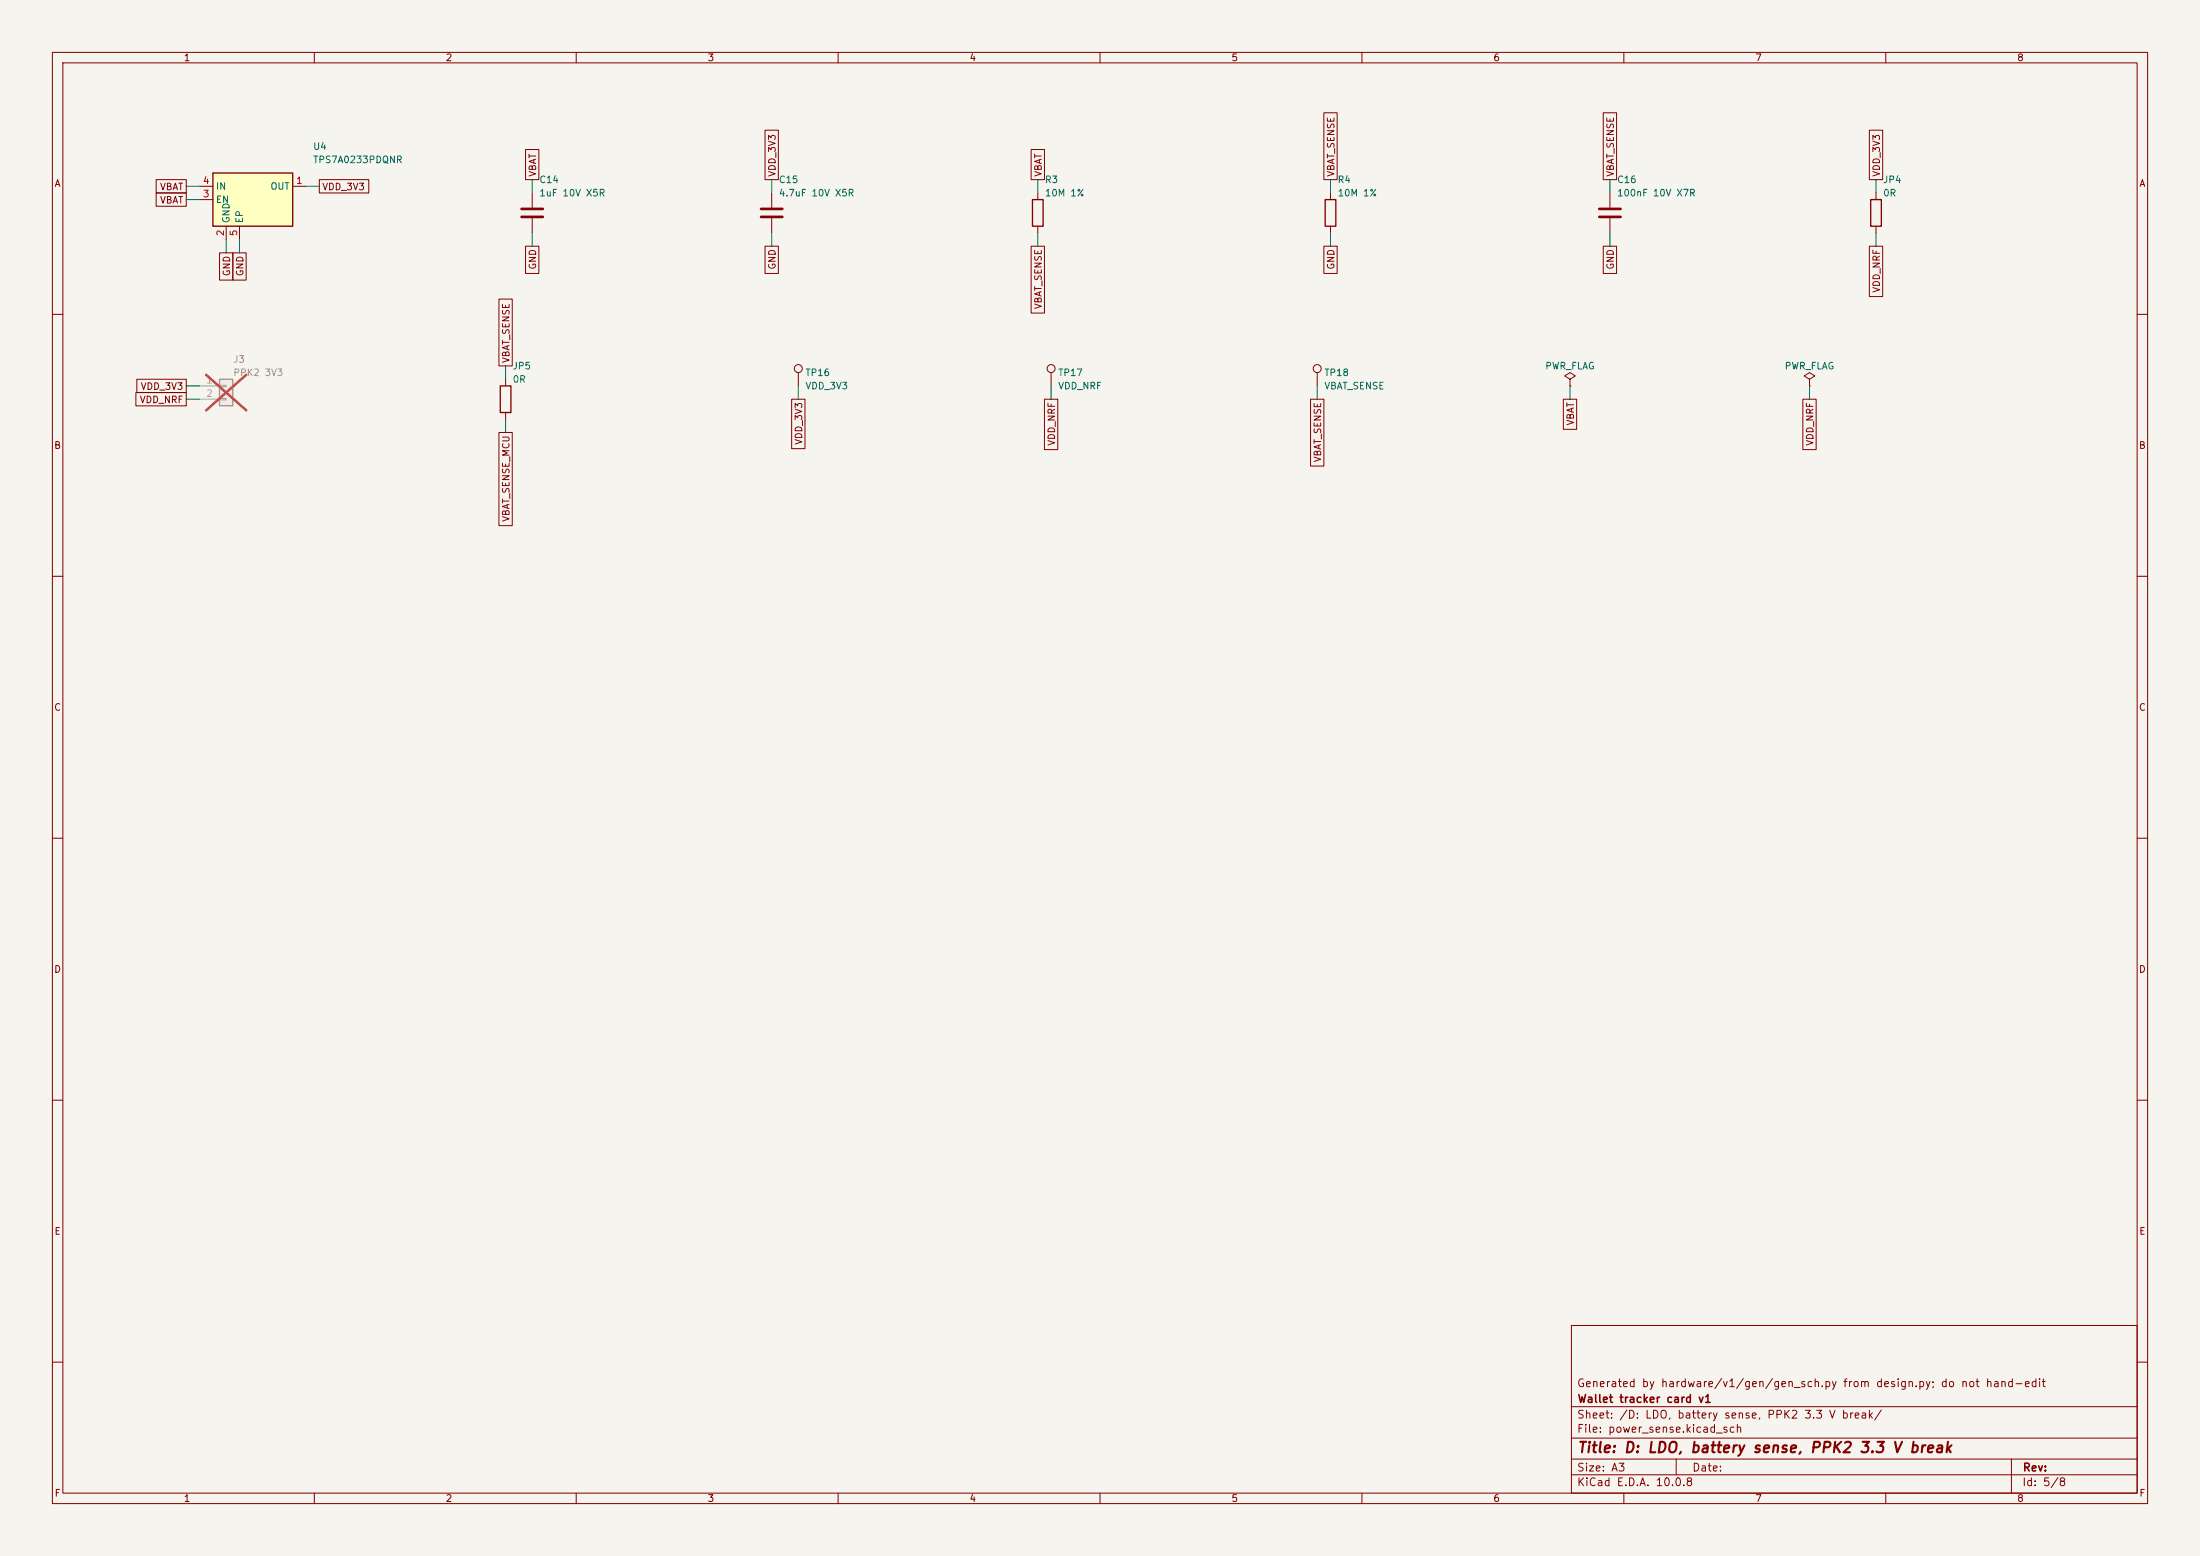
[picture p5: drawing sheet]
(kicad_sch
 (version 20260306)
 (generator "eeschema")
 (generator_version "10.0")
 (paper "A3")
 (title_block
  (title "D: LDO, battery sense, PPK2 3.3 V break")
  (company "Wallet tracker card v1")
  (comment 1 "Generated by hardware/v1/gen/gen_sch.py from design.py; do not hand-edit"))
 (lib_symbols
  (symbol "wallet_tracker:TPS7A0233PDQN"
   (pin_names
    (offset 0.508)) (exclude_from_sim no) (in_bom yes) (on_board yes)
   (property "Reference" "U" (at 0 8.89 0) (effects (font (size 1.27 1.27))))
   (property "Value" "TPS7A0233PDQN" (at 0 -10.16 0) (effects (font (size 1.27 1.27))))
   (property "Footprint" "Package_SON:Texas_X2SON-4_1x1mm_P0.65mm" (at 0 0 0) (hide yes) (effects (font (size 1.27 1.27))))
   (property "Datasheet" "https://www.ti.com/lit/ds/symlink/tps7a02.pdf" (at 0 0 0) (hide yes) (effects (font (size 1.27 1.27))))
   (property "Description" "TPS7A0233PDQN" (at 0 0 0) (hide yes) (effects (font (size 1.27 1.27))))
   (symbol "TPS7A0233PDQN_0_1"
    (rectangle (start -7.62 5.08) (end 7.62 -5.08) (stroke (width 0.254) (type default)) (fill (type background))))
   (symbol "TPS7A0233PDQN_1_1"
    (pin power_in line (at -10.16 2.54 0) (length 2.54) (name "IN" (effects (font (size 1.27 1.27)))) (number "4" (effects (font (size 1.27 1.27)))))
    (pin input line (at -10.16 0 0) (length 2.54) (name "EN" (effects (font (size 1.27 1.27)))) (number "3" (effects (font (size 1.27 1.27)))))
    (pin power_out line (at 10.16 2.54 180) (length 2.54) (name "OUT" (effects (font (size 1.27 1.27)))) (number "1" (effects (font (size 1.27 1.27)))))
    (pin power_in line (at -5.08 -7.62 90) (length 2.54) (name "GND" (effects (font (size 1.27 1.27)))) (number "2" (effects (font (size 1.27 1.27)))))
    (pin passive line (at -2.54 -7.62 90) (length 2.54) (name "EP" (effects (font (size 1.27 1.27)))) (number "5" (effects (font (size 1.27 1.27)))))))
  (symbol "Device:C"
   (pin_numbers (hide yes))
   (pin_names
    (offset 0.254)) (exclude_from_sim no) (in_bom yes) (on_board yes)
   (in_pos_files yes)
   (duplicate_pin_numbers_are_jumpers no)
   (property "Reference" "C" (at 0.635 2.54 0) (show_name no) (do_not_autoplace no) (effects (font (size 1.27 1.27)) (justify left)))
   (property "Value" "C" (at 0.635 -2.54 0) (show_name no) (do_not_autoplace no) (effects (font (size 1.27 1.27)) (justify left)))
   (property "Footprint" "" (at 0.9652 -3.81 0) (show_name no) (do_not_autoplace no) (hide yes) (effects (font (size 1.27 1.27))))
   (property "Datasheet" "" (at 0 0 0) (show_name no) (do_not_autoplace no) (hide yes) (effects (font (size 1.27 1.27))))
   (property "Description" "Unpolarized capacitor" (at 0 0 0) (show_name no) (do_not_autoplace no) (hide yes) (effects (font (size 1.27 1.27))))
   (symbol "C_0_1"
    (polyline (pts (xy -2.032 0.762) (xy 2.032 0.762)) (stroke (width 0.508) (type default)) (fill (type none)))
    (polyline (pts (xy -2.032 -0.762) (xy 2.032 -0.762)) (stroke (width 0.508) (type default)) (fill (type none))))
   (symbol "C_1_1"
    (pin passive line (at 0 3.81 270) (length 2.794) (name "" (effects (font (size 1.27 1.27)))) (number "1" (effects (font (size 1.27 1.27)))))
    (pin passive line (at 0 -3.81 90) (length 2.794) (name "" (effects (font (size 1.27 1.27)))) (number "2" (effects (font (size 1.27 1.27))))))
   (embedded_fonts no))
  (symbol "Device:R"
   (pin_numbers (hide yes))
   (pin_names
    (offset 0)) (exclude_from_sim no) (in_bom yes) (on_board yes)
   (in_pos_files yes)
   (duplicate_pin_numbers_are_jumpers no)
   (property "Reference" "R" (at 2.032 0 90) (show_name no) (do_not_autoplace no) (effects (font (size 1.27 1.27))))
   (property "Value" "R" (at 0 0 90) (show_name no) (do_not_autoplace no) (effects (font (size 1.27 1.27))))
   (property "Footprint" "" (at -1.778 0 90) (show_name no) (do_not_autoplace no) (hide yes) (effects (font (size 1.27 1.27))))
   (property "Datasheet" "" (at 0 0 0) (show_name no) (do_not_autoplace no) (hide yes) (effects (font (size 1.27 1.27))))
   (property "Description" "Resistor" (at 0 0 0) (show_name no) (do_not_autoplace no) (hide yes) (effects (font (size 1.27 1.27))))
   (symbol "R_0_1"
    (rectangle (start -1.016 -2.54) (end 1.016 2.54) (stroke (width 0.254) (type default)) (fill (type none))))
   (symbol "R_1_1"
    (pin passive line (at 0 3.81 270) (length 1.27) (name "" (effects (font (size 1.27 1.27)))) (number "1" (effects (font (size 1.27 1.27)))))
    (pin passive line (at 0 -3.81 90) (length 1.27) (name "" (effects (font (size 1.27 1.27)))) (number "2" (effects (font (size 1.27 1.27))))))
   (embedded_fonts no))
  (symbol "Connector_Generic:Conn_01x02"
   (pin_names
    (offset 1.016) (hide yes)) (exclude_from_sim no) (in_bom yes) (on_board yes)
   (in_pos_files yes)
   (duplicate_pin_numbers_are_jumpers no)
   (property "Reference" "J" (at 0 2.54 0) (show_name no) (do_not_autoplace no) (effects (font (size 1.27 1.27))))
   (property "Value" "Conn_01x02" (at 0 -5.08 0) (show_name no) (do_not_autoplace no) (effects (font (size 1.27 1.27))))
   (property "Footprint" "" (at 0 0 0) (show_name no) (do_not_autoplace no) (hide yes) (effects (font (size 1.27 1.27))))
   (property "Datasheet" "" (at 0 0 0) (show_name no) (do_not_autoplace no) (hide yes) (effects (font (size 1.27 1.27))))
   (property "Description" "Generic connector, single row, 01x02, script generated (kicad-library-utils/schlib/autogen/connector/)" (at 0 0 0) (show_name no) (do_not_autoplace no) (hide yes) (effects (font (size 1.27 1.27))))
   (symbol "Conn_01x02_1_1"
    (rectangle (start -1.27 1.27) (end 1.27 -3.81) (stroke (width 0.254) (type default)) (fill (type background)))
    (rectangle (start -1.27 0.127) (end 0 -0.127) (stroke (width 0.1524) (type default)) (fill (type none)))
    (rectangle (start -1.27 -2.413) (end 0 -2.667) (stroke (width 0.1524) (type default)) (fill (type none)))
    (pin passive line (at -5.08 0 0) (length 3.81) (name "Pin_1" (effects (font (size 1.27 1.27)))) (number "1" (effects (font (size 1.27 1.27)))))
    (pin passive line (at -5.08 -2.54 0) (length 3.81) (name "Pin_2" (effects (font (size 1.27 1.27)))) (number "2" (effects (font (size 1.27 1.27))))))
   (embedded_fonts no))
  (symbol "Connector:TestPoint"
   (pin_numbers (hide yes))
   (pin_names
    (offset 0.762) (hide yes)) (exclude_from_sim no) (in_bom yes) (on_board yes)
   (in_pos_files yes)
   (duplicate_pin_numbers_are_jumpers no)
   (property "Reference" "TP" (at 0 6.858 0) (show_name no) (do_not_autoplace no) (effects (font (size 1.27 1.27))))
   (property "Value" "TestPoint" (at 0 5.08 0) (show_name no) (do_not_autoplace no) (effects (font (size 1.27 1.27))))
   (property "Footprint" "" (at 5.08 0 0) (show_name no) (do_not_autoplace no) (hide yes) (effects (font (size 1.27 1.27))))
   (property "Datasheet" "" (at 5.08 0 0) (show_name no) (do_not_autoplace no) (hide yes) (effects (font (size 1.27 1.27))))
   (property "Description" "test point" (at 0 0 0) (show_name no) (do_not_autoplace no) (hide yes) (effects (font (size 1.27 1.27))))
   (symbol "TestPoint_0_1"
    (circle (center 0 3.302) (radius 0.762) (stroke (width 0) (type default)) (fill (type none))))
   (symbol "TestPoint_1_1"
    (pin passive line (at 0 0 90) (length 2.54) (name "1" (effects (font (size 1.27 1.27)))) (number "1" (effects (font (size 1.27 1.27))))))
   (embedded_fonts no))
  (symbol "power:PWR_FLAG"
   (power global)
   (pin_numbers (hide yes))
   (pin_names
    (offset 0) (hide yes)) (exclude_from_sim no) (in_bom yes) (on_board yes)
   (in_pos_files yes)
   (duplicate_pin_numbers_are_jumpers no)
   (property "Reference" "#FLG" (at 0 1.905 0) (show_name no) (do_not_autoplace no) (hide yes) (effects (font (size 1.27 1.27))))
   (property "Value" "PWR_FLAG" (at 0 3.81 0) (show_name no) (do_not_autoplace no) (effects (font (size 1.27 1.27))))
   (property "Footprint" "" (at 0 0 0) (show_name no) (do_not_autoplace no) (hide yes) (effects (font (size 1.27 1.27))))
   (property "Datasheet" "" (at 0 0 0) (show_name no) (do_not_autoplace no) (hide yes) (effects (font (size 1.27 1.27))))
   (property "Description" "Special symbol for telling ERC where power comes from" (at 0 0 0) (show_name no) (do_not_autoplace no) (hide yes) (effects (font (size 1.27 1.27))))
   (symbol "PWR_FLAG_0_0"
    (pin power_out line (at 0 0 90) (length 0) (name "" (effects (font (size 1.27 1.27)))) (number "1" (effects (font (size 1.27 1.27))))))
   (symbol "PWR_FLAG_0_1"
    (polyline (pts (xy 0 0) (xy 0 1.27) (xy -1.016 1.905) (xy 0 2.54) (xy 1.016 1.905) (xy 0 1.27)) (stroke (width 0) (type default)) (fill (type none))))
   (embedded_fonts no)))
 (wire (pts (xy 38.1 35.56) (xy 35.56 35.56)) (stroke (width 0) (type default)))
 (global_label "VBAT"
  (shape passive) (at 35.56 35.56 180) (fields_autoplaced yes) (effects (font (size 1.27 1.27)) (justify right)))
 (wire (pts (xy 38.1 38.1) (xy 35.56 38.1)) (stroke (width 0) (type default)))
 (global_label "VBAT"
  (shape passive) (at 35.56 38.1 180) (fields_autoplaced yes) (effects (font (size 1.27 1.27)) (justify right)))
 (wire (pts (xy 58.42 35.56) (xy 60.96 35.56)) (stroke (width 0) (type default)))
 (global_label "VDD_3V3"
  (shape passive) (at 60.96 35.56 0) (fields_autoplaced yes) (effects (font (size 1.27 1.27)) (justify left)))
 (wire (pts (xy 43.18 45.72) (xy 43.18 48.26)) (stroke (width 0) (type default)))
 (global_label "GND"
  (shape passive) (at 43.18 48.26 270) (fields_autoplaced yes) (effects (font (size 1.27 1.27)) (justify right)))
 (wire (pts (xy 45.72 45.72) (xy 45.72 48.26)) (stroke (width 0) (type default)))
 (global_label "GND"
  (shape passive) (at 45.72 48.26 270) (fields_autoplaced yes) (effects (font (size 1.27 1.27)) (justify right)))
 (symbol
  (lib_id "wallet_tracker:TPS7A0233PDQN") (at 48.26 38.1 0) (unit 1) (exclude_from_sim no) (in_bom yes) (on_board yes) (dnp no)
  (property "Reference" "U4" (at 59.69 27.94 0) (effects (font (size 1.27 1.27)) (justify left)))
  (property "Value" "TPS7A0233PDQNR" (at 59.69 30.48 0) (effects (font (size 1.27 1.27)) (justify left)))
  (property "Footprint" "Package_SON:Texas_X2SON-4_1x1mm_P0.65mm" (at 48.26 38.1 0) (hide yes) (effects (font (size 1.27 1.27))))
  (property "Datasheet" "" (at 48.26 38.1 0) (hide yes) (effects (font (size 1.27 1.27))))
  (property "MPN" "TI TPS7A0233PDQNR" (at 48.26 38.1 0) (hide yes) (effects (font (size 1.27 1.27))))
  (property "Source" "design/pinmaps/TPS7A02.md" (at 48.26 38.1 0) (hide yes) (effects (font (size 1.27 1.27))))
  (property "LCSC" "" (at 48.26 38.1 0) (hide yes) (effects (font (size 1.27 1.27)))) (pin "1") (pin "2") (pin "3") (pin "4") (pin "5"))
 (wire (pts (xy 101.6 36.83) (xy 101.6 34.29)) (stroke (width 0) (type default)))
 (global_label "VBAT"
  (shape passive) (at 101.6 34.29 90) (fields_autoplaced yes) (effects (font (size 1.27 1.27)) (justify left)))
 (wire (pts (xy 101.6 44.45) (xy 101.6 46.99)) (stroke (width 0) (type default)))
 (global_label "GND"
  (shape passive) (at 101.6 46.99 270) (fields_autoplaced yes) (effects (font (size 1.27 1.27)) (justify right)))
 (symbol
  (lib_id "Device:C") (at 101.6 40.64 0) (unit 1) (exclude_from_sim no) (in_bom yes) (on_board yes) (dnp no)
  (property "Reference" "C14" (at 102.87 34.29 0) (effects (font (size 1.27 1.27)) (justify left)))
  (property "Value" "1uF 10V X5R" (at 102.87 36.83 0) (effects (font (size 1.27 1.27)) (justify left)))
  (property "Footprint" "Capacitor_SMD:C_0402_1005Metric" (at 101.6 40.64 0) (hide yes) (effects (font (size 1.27 1.27))))
  (property "Datasheet" "" (at 101.6 40.64 0) (hide yes) (effects (font (size 1.27 1.27))))
  (property "MPN" "" (at 101.6 40.64 0) (hide yes) (effects (font (size 1.27 1.27))))
  (property "Source" "docs/03_schematic_spec.md" (at 101.6 40.64 0) (hide yes) (effects (font (size 1.27 1.27))))
  (property "LCSC" "C52923" (at 101.6 40.64 0) (hide yes) (effects (font (size 1.27 1.27)))) (pin "1") (pin "2"))
 (wire (pts (xy 147.32 36.83) (xy 147.32 34.29)) (stroke (width 0) (type default)))
 (global_label "VDD_3V3"
  (shape passive) (at 147.32 34.29 90) (fields_autoplaced yes) (effects (font (size 1.27 1.27)) (justify left)))
 (wire (pts (xy 147.32 44.45) (xy 147.32 46.99)) (stroke (width 0) (type default)))
 (global_label "GND"
  (shape passive) (at 147.32 46.99 270) (fields_autoplaced yes) (effects (font (size 1.27 1.27)) (justify right)))
 (symbol
  (lib_id "Device:C") (at 147.32 40.64 0) (unit 1) (exclude_from_sim no) (in_bom yes) (on_board yes) (dnp no)
  (property "Reference" "C15" (at 148.59 34.29 0) (effects (font (size 1.27 1.27)) (justify left)))
  (property "Value" "4.7uF 10V X5R" (at 148.59 36.83 0) (effects (font (size 1.27 1.27)) (justify left)))
  (property "Footprint" "Capacitor_SMD:C_0402_1005Metric" (at 147.32 40.64 0) (hide yes) (effects (font (size 1.27 1.27))))
  (property "Datasheet" "" (at 147.32 40.64 0) (hide yes) (effects (font (size 1.27 1.27))))
  (property "MPN" "" (at 147.32 40.64 0) (hide yes) (effects (font (size 1.27 1.27))))
  (property "Source" "docs/03_schematic_spec.md" (at 147.32 40.64 0) (hide yes) (effects (font (size 1.27 1.27))))
  (property "LCSC" "C23733" (at 147.32 40.64 0) (hide yes) (effects (font (size 1.27 1.27)))) (pin "1") (pin "2"))
 (wire (pts (xy 198.12 36.83) (xy 198.12 34.29)) (stroke (width 0) (type default)))
 (global_label "VBAT"
  (shape passive) (at 198.12 34.29 90) (fields_autoplaced yes) (effects (font (size 1.27 1.27)) (justify left)))
 (wire (pts (xy 198.12 44.45) (xy 198.12 46.99)) (stroke (width 0) (type default)))
 (global_label "VBAT_SENSE"
  (shape passive) (at 198.12 46.99 270) (fields_autoplaced yes) (effects (font (size 1.27 1.27)) (justify right)))
 (symbol
  (lib_id "Device:R") (at 198.12 40.64 0) (unit 1) (exclude_from_sim no) (in_bom yes) (on_board yes) (dnp no)
  (property "Reference" "R3" (at 199.39 34.29 0) (effects (font (size 1.27 1.27)) (justify left)))
  (property "Value" "10M 1%" (at 199.39 36.83 0) (effects (font (size 1.27 1.27)) (justify left)))
  (property "Footprint" "Resistor_SMD:R_0402_1005Metric" (at 198.12 40.64 0) (hide yes) (effects (font (size 1.27 1.27))))
  (property "Datasheet" "" (at 198.12 40.64 0) (hide yes) (effects (font (size 1.27 1.27))))
  (property "MPN" "" (at 198.12 40.64 0) (hide yes) (effects (font (size 1.27 1.27))))
  (property "Source" "docs/03_schematic_spec.md" (at 198.12 40.64 0) (hide yes) (effects (font (size 1.27 1.27))))
  (property "LCSC" "C321107" (at 198.12 40.64 0) (hide yes) (effects (font (size 1.27 1.27)))) (pin "1") (pin "2"))
 (wire (pts (xy 254 36.83) (xy 254 34.29)) (stroke (width 0) (type default)))
 (global_label "VBAT_SENSE"
  (shape passive) (at 254 34.29 90) (fields_autoplaced yes) (effects (font (size 1.27 1.27)) (justify left)))
 (wire (pts (xy 254 44.45) (xy 254 46.99)) (stroke (width 0) (type default)))
 (global_label "GND"
  (shape passive) (at 254 46.99 270) (fields_autoplaced yes) (effects (font (size 1.27 1.27)) (justify right)))
 (symbol
  (lib_id "Device:R") (at 254 40.64 0) (unit 1) (exclude_from_sim no) (in_bom yes) (on_board yes) (dnp no)
  (property "Reference" "R4" (at 255.27 34.29 0) (effects (font (size 1.27 1.27)) (justify left)))
  (property "Value" "10M 1%" (at 255.27 36.83 0) (effects (font (size 1.27 1.27)) (justify left)))
  (property "Footprint" "Resistor_SMD:R_0402_1005Metric" (at 254 40.64 0) (hide yes) (effects (font (size 1.27 1.27))))
  (property "Datasheet" "" (at 254 40.64 0) (hide yes) (effects (font (size 1.27 1.27))))
  (property "MPN" "" (at 254 40.64 0) (hide yes) (effects (font (size 1.27 1.27))))
  (property "Source" "docs/03_schematic_spec.md" (at 254 40.64 0) (hide yes) (effects (font (size 1.27 1.27))))
  (property "LCSC" "C321107" (at 254 40.64 0) (hide yes) (effects (font (size 1.27 1.27)))) (pin "1") (pin "2"))
 (wire (pts (xy 307.34 36.83) (xy 307.34 34.29)) (stroke (width 0) (type default)))
 (global_label "VBAT_SENSE"
  (shape passive) (at 307.34 34.29 90) (fields_autoplaced yes) (effects (font (size 1.27 1.27)) (justify left)))
 (wire (pts (xy 307.34 44.45) (xy 307.34 46.99)) (stroke (width 0) (type default)))
 (global_label "GND"
  (shape passive) (at 307.34 46.99 270) (fields_autoplaced yes) (effects (font (size 1.27 1.27)) (justify right)))
 (symbol
  (lib_id "Device:C") (at 307.34 40.64 0) (unit 1) (exclude_from_sim no) (in_bom yes) (on_board yes) (dnp no)
  (property "Reference" "C16" (at 308.61 34.29 0) (effects (font (size 1.27 1.27)) (justify left)))
  (property "Value" "100nF 10V X7R" (at 308.61 36.83 0) (effects (font (size 1.27 1.27)) (justify left)))
  (property "Footprint" "Capacitor_SMD:C_0402_1005Metric" (at 307.34 40.64 0) (hide yes) (effects (font (size 1.27 1.27))))
  (property "Datasheet" "" (at 307.34 40.64 0) (hide yes) (effects (font (size 1.27 1.27))))
  (property "MPN" "" (at 307.34 40.64 0) (hide yes) (effects (font (size 1.27 1.27))))
  (property "Source" "docs/03_schematic_spec.md" (at 307.34 40.64 0) (hide yes) (effects (font (size 1.27 1.27))))
  (property "LCSC" "C307331" (at 307.34 40.64 0) (hide yes) (effects (font (size 1.27 1.27)))) (pin "1") (pin "2"))
 (wire (pts (xy 358.14 36.83) (xy 358.14 34.29)) (stroke (width 0) (type default)))
 (global_label "VDD_3V3"
  (shape passive) (at 358.14 34.29 90) (fields_autoplaced yes) (effects (font (size 1.27 1.27)) (justify left)))
 (wire (pts (xy 358.14 44.45) (xy 358.14 46.99)) (stroke (width 0) (type default)))
 (global_label "VDD_NRF"
  (shape passive) (at 358.14 46.99 270) (fields_autoplaced yes) (effects (font (size 1.27 1.27)) (justify right)))
 (symbol
  (lib_id "Device:R") (at 358.14 40.64 0) (unit 1) (exclude_from_sim no) (in_bom yes) (on_board yes) (dnp no)
  (property "Reference" "JP4" (at 359.41 34.29 0) (effects (font (size 1.27 1.27)) (justify left)))
  (property "Value" "0R" (at 359.41 36.83 0) (effects (font (size 1.27 1.27)) (justify left)))
  (property "Footprint" "Resistor_SMD:R_0603_1608Metric" (at 358.14 40.64 0) (hide yes) (effects (font (size 1.27 1.27))))
  (property "Datasheet" "" (at 358.14 40.64 0) (hide yes) (effects (font (size 1.27 1.27))))
  (property "MPN" "" (at 358.14 40.64 0) (hide yes) (effects (font (size 1.27 1.27))))
  (property "Source" "v1: PPK2 3.3 V break (remove to measure)" (at 358.14 40.64 0) (hide yes) (effects (font (size 1.27 1.27))))
  (property "LCSC" "C21189" (at 358.14 40.64 0) (hide yes) (effects (font (size 1.27 1.27)))) (pin "1") (pin "2"))
 (wire (pts (xy 38.1 73.66) (xy 35.56 73.66)) (stroke (width 0) (type default)))
 (global_label "VDD_3V3"
  (shape passive) (at 35.56 73.66 180) (fields_autoplaced yes) (effects (font (size 1.27 1.27)) (justify right)))
 (wire (pts (xy 38.1 76.2) (xy 35.56 76.2)) (stroke (width 0) (type default)))
 (global_label "VDD_NRF"
  (shape passive) (at 35.56 76.2 180) (fields_autoplaced yes) (effects (font (size 1.27 1.27)) (justify right)))
 (symbol
  (lib_id "Connector_Generic:Conn_01x02") (at 43.18 73.66 0) (unit 1) (exclude_from_sim no) (in_bom no) (on_board yes) (dnp yes)
  (property "Reference" "J3" (at 44.45 68.58 0) (effects (font (size 1.27 1.27)) (justify left)))
  (property "Value" "PPK2 3V3" (at 44.45 71.12 0) (effects (font (size 1.27 1.27)) (justify left)))
  (property "Footprint" "Connector_PinHeader_2.54mm:PinHeader_1x02_P2.54mm_Vertical" (at 43.18 73.66 0) (hide yes) (effects (font (size 1.27 1.27))))
  (property "Datasheet" "" (at 43.18 73.66 0) (hide yes) (effects (font (size 1.27 1.27))))
  (property "MPN" "" (at 43.18 73.66 0) (hide yes) (effects (font (size 1.27 1.27))))
  (property "Source" "PPK2 ammeter: VIN=pin1, VOUT=pin2, with JP4 removed" (at 43.18 73.66 0) (hide yes) (effects (font (size 1.27 1.27))))
  (property "LCSC" "" (at 43.18 73.66 0) (hide yes) (effects (font (size 1.27 1.27)))) (pin "1") (pin "2"))
 (wire (pts (xy 96.52 72.39) (xy 96.52 69.85)) (stroke (width 0) (type default)))
 (global_label "VBAT_SENSE"
  (shape passive) (at 96.52 69.85 90) (fields_autoplaced yes) (effects (font (size 1.27 1.27)) (justify left)))
 (wire (pts (xy 96.52 80.01) (xy 96.52 82.55)) (stroke (width 0) (type default)))
 (global_label "VBAT_SENSE_MCU"
  (shape passive) (at 96.52 82.55 270) (fields_autoplaced yes) (effects (font (size 1.27 1.27)) (justify right)))
 (symbol
  (lib_id "Device:R") (at 96.52 76.2 0) (unit 1) (exclude_from_sim no) (in_bom yes) (on_board yes) (dnp no)
  (property "Reference" "JP5" (at 97.79 69.85 0) (effects (font (size 1.27 1.27)) (justify left)))
  (property "Value" "0R" (at 97.79 72.39 0) (effects (font (size 1.27 1.27)) (justify left)))
  (property "Footprint" "Resistor_SMD:R_0402_1005Metric" (at 96.52 76.2 0) (hide yes) (effects (font (size 1.27 1.27))))
  (property "Datasheet" "" (at 96.52 76.2 0) (hide yes) (effects (font (size 1.27 1.27))))
  (property "MPN" "" (at 96.52 76.2 0) (hide yes) (effects (font (size 1.27 1.27))))
  (property "Source" "v1: sense->MCU link" (at 96.52 76.2 0) (hide yes) (effects (font (size 1.27 1.27))))
  (property "LCSC" "C17168" (at 96.52 76.2 0) (hide yes) (effects (font (size 1.27 1.27)))) (pin "1") (pin "2"))
 (wire (pts (xy 152.4 73.66) (xy 152.4 76.2)) (stroke (width 0) (type default)))
 (global_label "VDD_3V3"
  (shape passive) (at 152.4 76.2 270) (fields_autoplaced yes) (effects (font (size 1.27 1.27)) (justify right)))
 (symbol
  (lib_id "Connector:TestPoint") (at 152.4 73.66 0) (unit 1) (exclude_from_sim no) (in_bom no) (on_board yes) (dnp no)
  (property "Reference" "TP16" (at 153.67 71.12 0) (effects (font (size 1.27 1.27)) (justify left)))
  (property "Value" "VDD_3V3" (at 153.67 73.66 0) (effects (font (size 1.27 1.27)) (justify left)))
  (property "Footprint" "TestPoint:TestPoint_Pad_D1.0mm" (at 152.4 73.66 0) (hide yes) (effects (font (size 1.27 1.27))))
  (property "Datasheet" "" (at 152.4 73.66 0) (hide yes) (effects (font (size 1.27 1.27))))
  (property "MPN" "" (at 152.4 73.66 0) (hide yes) (effects (font (size 1.27 1.27))))
  (property "Source" "v1 dev board: test pad" (at 152.4 73.66 0) (hide yes) (effects (font (size 1.27 1.27))))
  (property "LCSC" "" (at 152.4 73.66 0) (hide yes) (effects (font (size 1.27 1.27)))) (pin "1"))
 (wire (pts (xy 200.66 73.66) (xy 200.66 76.2)) (stroke (width 0) (type default)))
 (global_label "VDD_NRF"
  (shape passive) (at 200.66 76.2 270) (fields_autoplaced yes) (effects (font (size 1.27 1.27)) (justify right)))
 (symbol
  (lib_id "Connector:TestPoint") (at 200.66 73.66 0) (unit 1) (exclude_from_sim no) (in_bom no) (on_board yes) (dnp no)
  (property "Reference" "TP17" (at 201.93 71.12 0) (effects (font (size 1.27 1.27)) (justify left)))
  (property "Value" "VDD_NRF" (at 201.93 73.66 0) (effects (font (size 1.27 1.27)) (justify left)))
  (property "Footprint" "TestPoint:TestPoint_Pad_D1.0mm" (at 200.66 73.66 0) (hide yes) (effects (font (size 1.27 1.27))))
  (property "Datasheet" "" (at 200.66 73.66 0) (hide yes) (effects (font (size 1.27 1.27))))
  (property "MPN" "" (at 200.66 73.66 0) (hide yes) (effects (font (size 1.27 1.27))))
  (property "Source" "v1 dev board: test pad" (at 200.66 73.66 0) (hide yes) (effects (font (size 1.27 1.27))))
  (property "LCSC" "" (at 200.66 73.66 0) (hide yes) (effects (font (size 1.27 1.27)))) (pin "1"))
 (wire (pts (xy 251.46 73.66) (xy 251.46 76.2)) (stroke (width 0) (type default)))
 (global_label "VBAT_SENSE"
  (shape passive) (at 251.46 76.2 270) (fields_autoplaced yes) (effects (font (size 1.27 1.27)) (justify right)))
 (symbol
  (lib_id "Connector:TestPoint") (at 251.46 73.66 0) (unit 1) (exclude_from_sim no) (in_bom no) (on_board yes) (dnp no)
  (property "Reference" "TP18" (at 252.73 71.12 0) (effects (font (size 1.27 1.27)) (justify left)))
  (property "Value" "VBAT_SENSE" (at 252.73 73.66 0) (effects (font (size 1.27 1.27)) (justify left)))
  (property "Footprint" "TestPoint:TestPoint_Pad_D1.0mm" (at 251.46 73.66 0) (hide yes) (effects (font (size 1.27 1.27))))
  (property "Datasheet" "" (at 251.46 73.66 0) (hide yes) (effects (font (size 1.27 1.27))))
  (property "MPN" "" (at 251.46 73.66 0) (hide yes) (effects (font (size 1.27 1.27))))
  (property "Source" "v1 dev board: test pad" (at 251.46 73.66 0) (hide yes) (effects (font (size 1.27 1.27))))
  (property "LCSC" "" (at 251.46 73.66 0) (hide yes) (effects (font (size 1.27 1.27)))) (pin "1"))
 (wire (pts (xy 299.72 73.66) (xy 299.72 76.2)) (stroke (width 0) (type default)))
 (global_label "VBAT"
  (shape passive) (at 299.72 76.2 270) (fields_autoplaced yes) (effects (font (size 1.27 1.27)) (justify right)))
 (symbol
  (lib_id "power:PWR_FLAG") (at 299.72 73.66 0) (unit 1) (exclude_from_sim no) (in_bom no) (on_board no) (dnp no)
  (property "Reference" "#FLG_power_sense_VBAT" (at 299.72 75.66 0) (hide yes) (effects (font (size 1.27 1.27))))
  (property "Value" "PWR_FLAG" (at 299.72 69.85 0) (effects (font (size 1.27 1.27))))
  (property "Footprint" "" (at 299.72 73.66 0) (hide yes) (effects (font (size 1.27 1.27))))
  (property "Datasheet" "" (at 299.72 73.66 0) (hide yes) (effects (font (size 1.27 1.27)))) (pin "1"))
 (wire (pts (xy 345.44 73.66) (xy 345.44 76.2)) (stroke (width 0) (type default)))
 (global_label "VDD_NRF"
  (shape passive) (at 345.44 76.2 270) (fields_autoplaced yes) (effects (font (size 1.27 1.27)) (justify right)))
 (symbol
  (lib_id "power:PWR_FLAG") (at 345.44 73.66 0) (unit 1) (exclude_from_sim no) (in_bom no) (on_board no) (dnp no)
  (property "Reference" "#FLG_power_sense_VDD_NRF" (at 345.44 75.66 0) (hide yes) (effects (font (size 1.27 1.27))))
  (property "Value" "PWR_FLAG" (at 345.44 69.85 0) (effects (font (size 1.27 1.27))))
  (property "Footprint" "" (at 345.44 73.66 0) (hide yes) (effects (font (size 1.27 1.27))))
  (property "Datasheet" "" (at 345.44 73.66 0) (hide yes) (effects (font (size 1.27 1.27)))) (pin "1"))
 (embedded_fonts no))
